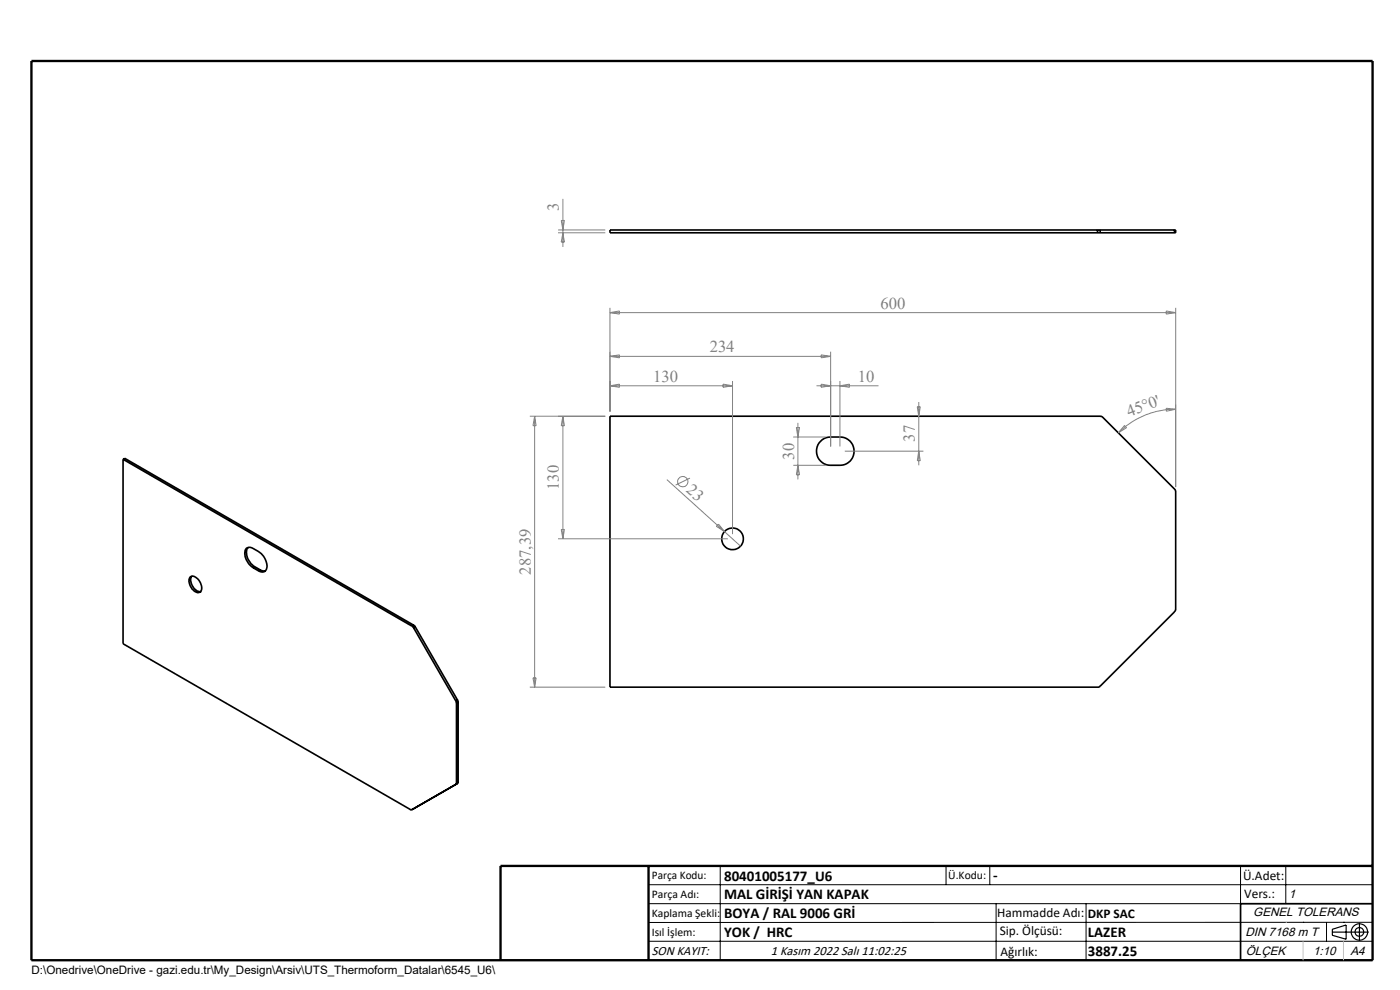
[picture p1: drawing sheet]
<svg xmlns="http://www.w3.org/2000/svg" width="297mm" height="210mm" viewBox="0 0 297 210" stroke-linecap="round" stroke-linejoin="round" font-family="sans-serif">
<g fill="none" stroke="#000" stroke-width=".35">
<path d="M232.8 49.4h.6M232.8 48.8h.6M232.8 48.8h-103.4v.6h103.4M232.8 48.8v.6M233.4 49.4h15.8M233.4 48.8h15.8M233.4 48.8v.6M249.2 48.8h.2v.6h-.2M249.2 48.8v.6M26.1 97.4v39.2l61 35.2h.3M26.1 97.4l61.3 35.4M26.1 97.4l.4-.2 61.2 35.4"/>
<path d="M129.4 88.3h104.2l15.8 15.8v25.3l-16.3 16.4h-103.7zM174.1 93.6l.7-.6a5.8 5.8 0 0 1 3.4-.3 3 3 0 0 1 3 3 3 3 0 0 1-3 3 5.8 5.8 0 0 1-3.4-.3 3 3 0 0 1-.7-4.8zM52.6 116.1a3.1 3.1 0 0 0 1.4 4.1M40.3 122.5a1.12 1.12 0 0 1 1.7 .3 2.24 2.24 0 0 1 .5 2.7 1.58 1.58 0 0 1-2.1-1.1l-.3-1.2zM40.7 122.2a2.45 2.45 0 0 0 1.8 3.3M53.7 120.4a3.3 3.3 0 0 1-1.5-4.1l.7-.2a3.5 3.5 0 0 1 2 .9 3.5 3.5 0 0 1 1.5 3.9l-.3 .3-.4 .1-.8-.2M53.7 120.4l1.2 .7M54 120.2l-.3 .2M54 120.2l1.2 .7M55.2 120.9l1.1 .2M55.2 120.9l-.3 .2M87.4 132.8l.3 .4"/>
<path d="M87.7 132.6l.4 .4M87.7 133.2l9 15.5M87.7 132.6l-.3 .2M88.1 133l-.4 .2M88.1 133l8.9 15.5M96.7 148.7l.1 .4M96.8 149.1v17M97 148.5l.2 .4M97 148.5l-.3 .2M97.2 148.9l-.4 .2M97.2 148.9v17M87.7 171.5l-.3 .3"/>
<path d="M96.8 166.1l-.1 .3 .3-.2M97 166.2l-9.6 5.6M97.2 165.9l-.2 .3M97.2 165.9l-.4 .2M291.2 191.7h-28v12"/>
<circle cx="155.4" cy="114.3" r="2.31"/>
</g>
<g fill="none" stroke="#808080" stroke-width=".21">
<path d="M118.4 49.4h10M118.4 48.8h10M119.1 46.8h.6l-.3 2zM119.4 42.2v10.2M119.4 49.4l.3 2h-.6zM129.4 65.3v22M129.4 66.3l2-.3v.6zM129.4 66.3h120M129.4 75.6h46.8M129.4 75.6l2-.3v.6zM174.2 75.3l2 .3-2 .3zM176.2 74.6v20.1"/>
<path d="M247.4 66l2 .3-2 .3zM249.4 65.3v38M112.4 88.3h16M113.4 88.3l.3 2h-.6zM113.4 88.3v57.5M119.4 88.3v26M119.4 88.3l.3 2h-.6zM129.4 81.8l2-.3v.7zM129.4 81.8h26M153.4 81.5l2 .3-2 .4zM155.4 80.8v32.5M168.3 92.7h6.9"/>
<path d="M168.3 98.7h6.9M168.9 90.7h.7l-.3 2zM169.3 89.7v12M169.3 98.7l.3 2h-.7zM173.2 81.8h13.2M174.2 81.5l2 .3-2 .4zM178.2 80.8v13.9M178.2 81.8l2-.3v.7zM179.2 95.7h16.7M194.6 86.3h.6l-.3 2zM194.9 85.3v13.4M194.9 95.7l.3 2h-.6z"/>
<path d="M238.5 90.3l.5 .4-1.8 1.1zM247.4 86.6l2 .2-2 .4zM249.4 86.8a17 17 0 0 0-12.2 5M118.4 114.3h36M119.1 112.3h.6l-.3 2zM141.5 101.7l12.2 11.1M146.4 101.4l-3.1 1.5M152 111.6l.4-.4 1.3 1.6zM153.7 112.8l3.4 3M112.4 145.8h16M113.1 143.8h.6l-.3 2z"/>
<circle cx="144.9" cy="102.2" r="1.09"/>
</g>
<g fill="none" stroke="#000" stroke-width=".25">
<path d="M282.6 197.7h7.8M282.6 197.1l3-.9v3l-3-.8zM288.4 195.8v3.8M106.2 203.7h185"/>
<circle cx="288.4" cy="197.7" r="1.74"/>
<circle cx="288.4" cy="197.7" r=".93"/>
</g>
<g fill="none" stroke="#000" stroke-width=".21">
<path d="M137.6 187.7h153.6M137.6 191.7h153.6M137.6 199.7h153.6M152.8 183.7v20M200.7 183.7v4M210 183.7v4M211.3 191.7v12M230.4 191.7v12M263.2 183.7v20M272.8 183.7v8M276.4 195.6h.1M281.4 195.6v4.1"/>
<path d="M285 195.6h.1M291.2 195.6l-153.6 .1"/>
</g>
<path d="M6.7 12.9h284.5v190.8h-284.5zM137.6 183.7v20M291.2 183.7h-185v20" fill="none" stroke="#000" stroke-width=".5"/>
<path d="M276.4 199.7v4M285 199.7v4" fill="none" stroke="#c0c0c0" stroke-width=".21"/>
<path d="M272.8 195.6h.1" fill="none" stroke="#c0c0c0" stroke-width=".25"/>
<g font-size="3.5" fill="#808080">
<text x="118.6" y="44.8" transform="rotate(-90 118.6 44.8)">3</text>
<text x="186.8" y="65.4">600</text>
<text x="150.6" y="74.7">234</text>
<text x="138.6" y="81">130</text>
<text x="182" y="81">10</text>
<text x="239.5" y="88.5" transform="rotate(-21 239.5 88.5)">45°0'</text>
<text x="194.1" y="93.7" transform="rotate(-90 194.1 93.7)">37</text>
<text x="168.5" y="97.5" transform="rotate(-90 168.5 97.5)">30</text>
<text x="118.6" y="103.9" transform="rotate(-90 118.6 103.9)">130</text>
<text x="145.5" y="104.2" transform="rotate(42 145.5 104.2)">23</text>
<text x="112.6" y="121.9" transform="rotate(-90 112.6 121.9)">287,39</text>
</g>
<g font-size="3.2">
<text x="153.6" y="186.8">80401005177_U6</text>
<text x="153.6" y="190.8">MAL GİRİŞİ YAN KAPAK</text>
<text x="210.7" y="186.6">-</text>
<text x="153.6" y="194.8">BOYA / RAL 9006 GRİ</text>
<text x="153.6" y="198.8">YOK / HRC</text>
<text x="230.8" y="198.7">LAZER</text>
<text x="230.8" y="202.8">3887.25</text>
</g>
<g font-size="2.8">
<text x="263.7" y="186.7">Ü.Adet:</text>
<text x="263.9" y="190.5">Vers.:</text>
<text x="211.5" y="194.5">Hammadde Adı:</text>
<text x="230.8" y="194.7">DKP SAC</text>
<text x="138.3" y="202.6">SON KAYIT:</text>
<text x="163.6" y="202.6">1 Kasım 2022 Salı 11:02:25</text>
<text x="212.1" y="198.4">Sip. Ölçüsü:</text>
<text x="212.2" y="202.7">Ağırlık:</text>
</g>
<g font-size="2.6">
<text x="273.4" y="190.4">1</text>
<text x="265.9" y="194.4">GENEL TOLERANS</text>
<text x="264.2" y="198.5">DIN 7168 m T</text>
<text x="264.3" y="202.6">ÖLÇEK</text>
<text x="278.5" y="202.6">1:10</text>
<text x="286.5" y="202.6">A4</text>
</g>
<g font-size="2.5">
<text x="138.3" y="186.4">Parça Kodu:</text>
<text x="138.3" y="190.5">Parça Adı:</text>
<text x="201.2" y="186.5">Ü.Kodu:</text>
<text x="138.3" y="194.5">Kaplama Şekli:</text>
<text x="138.3" y="198.6">Isıl İşlem:</text>
<text x="6.7" y="206.7">D:\Onedrive\OneDrive - gazi.edu.tr\My_Design\Arsiv\UTS_Thermoform_Datalar\6545_U6\</text>
</g>
</svg>
